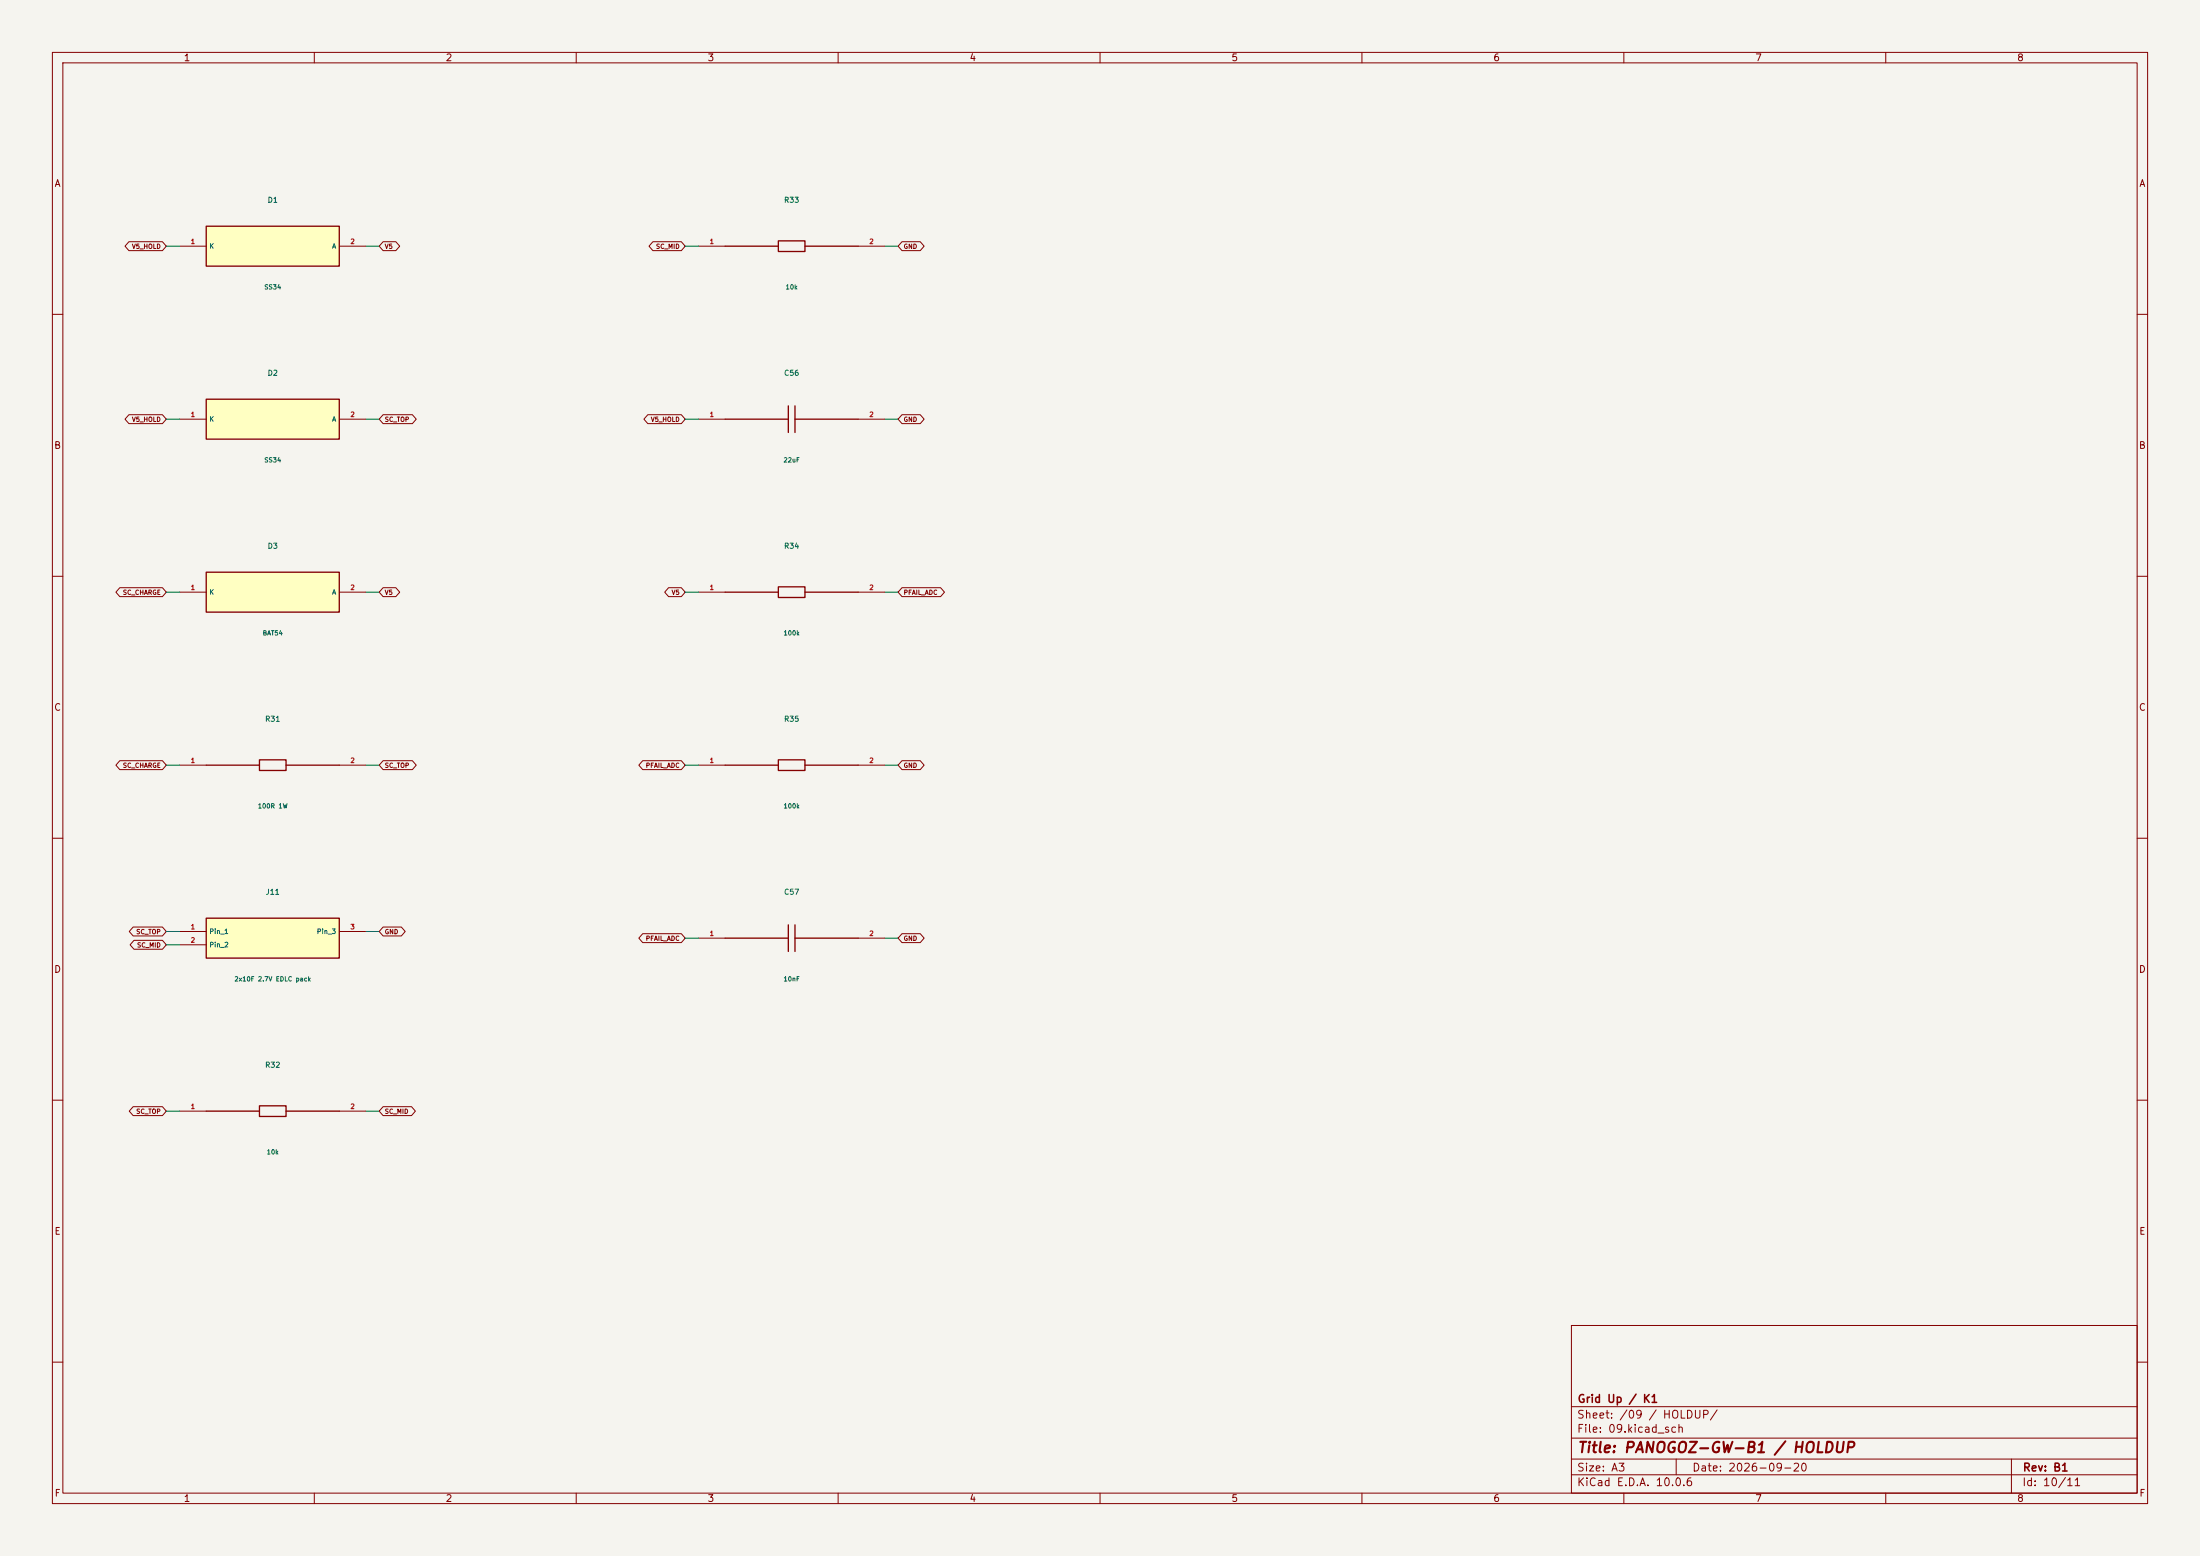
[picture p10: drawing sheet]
(kicad_sch (version 20250114) (generator "eeschema") (paper "A3") (title_block (title "PANOGOZ-GW-B1 / HOLDUP") (date "2026-09-20") (rev "B1") (company "Grid Up / K1")) (lib_symbols (symbol "B1:D1" (pin_names (offset .5)) (in_bom yes) (on_board yes) (property "Reference" "U" (at 0 8.81 0) (effects (font (size 1 1)))) (property "Value" "SS34" (at 0 -6.8100000000000005 0) (effects (font (size 1 1)))) (symbol "D1_0_1" (rectangle (start -12.7 3.81) (end 12.7 -3.81) (stroke (width .254) (type default)) (fill (type background)))) (symbol "D1_1_1" (pin passive line (at -17.78 0.0 0) (length 5.08) (name "K" (effects (font (size .9 .9)))) (number "1" (effects (font (size .9 .9))))) (pin passive line (at 17.78 0.0 180) (length 5.08) (name "A" (effects (font (size .9 .9)))) (number "2" (effects (font (size .9 .9))))))) (symbol "B1:D2" (pin_names (offset .5)) (in_bom yes) (on_board yes) (property "Reference" "U" (at 0 8.81 0) (effects (font (size 1 1)))) (property "Value" "SS34" (at 0 -6.8100000000000005 0) (effects (font (size 1 1)))) (symbol "D2_0_1" (rectangle (start -12.7 3.81) (end 12.7 -3.81) (stroke (width .254) (type default)) (fill (type background)))) (symbol "D2_1_1" (pin passive line (at -17.78 0.0 0) (length 5.08) (name "K" (effects (font (size .9 .9)))) (number "1" (effects (font (size .9 .9))))) (pin passive line (at 17.78 0.0 180) (length 5.08) (name "A" (effects (font (size .9 .9)))) (number "2" (effects (font (size .9 .9))))))) (symbol "B1:D3" (pin_names (offset .5)) (in_bom yes) (on_board yes) (property "Reference" "U" (at 0 8.81 0) (effects (font (size 1 1)))) (property "Value" "BAT54" (at 0 -6.8100000000000005 0) (effects (font (size 1 1)))) (symbol "D3_0_1" (rectangle (start -12.7 3.81) (end 12.7 -3.81) (stroke (width .254) (type default)) (fill (type background)))) (symbol "D3_1_1" (pin passive line (at -17.78 0.0 0) (length 5.08) (name "K" (effects (font (size .9 .9)))) (number "1" (effects (font (size .9 .9))))) (pin passive line (at 17.78 0.0 180) (length 5.08) (name "A" (effects (font (size .9 .9)))) (number "2" (effects (font (size .9 .9))))))) (symbol "B1:R31" (pin_names (offset .5)) (in_bom yes) (on_board yes) (property "Reference" "U" (at 0 8.81 0) (effects (font (size 1 1)))) (property "Value" "100R 1W" (at 0 -6.8100000000000005 0) (effects (font (size 1 1)))) (symbol "R31_0_1" (rectangle (start -2.54 1.016) (end 2.54 -1.016) (stroke (width .254) (type default)) (fill (type none))) (polyline (pts (xy -12.7 0) (xy -2.54 0)) (stroke (width .254) (type default)) (fill (type none))) (polyline (pts (xy 2.54 0) (xy 12.7 0)) (stroke (width .254) (type default)) (fill (type none)))) (symbol "R31_1_1" (pin passive line (at -17.78 0.0 0) (length 5.08) (name "" (effects (font (size .9 .9)))) (number "1" (effects (font (size .9 .9))))) (pin passive line (at 17.78 0.0 180) (length 5.08) (name "" (effects (font (size .9 .9)))) (number "2" (effects (font (size .9 .9))))))) (symbol "B1:J11" (pin_names (offset .5)) (in_bom yes) (on_board yes) (property "Reference" "U" (at 0 8.81 0) (effects (font (size 1 1)))) (property "Value" "2x10F 2.7V EDLC pack" (at 0 -6.8100000000000005 0) (effects (font (size 1 1)))) (symbol "J11_0_1" (rectangle (start -12.7 3.81) (end 12.7 -3.81) (stroke (width .254) (type default)) (fill (type background)))) (symbol "J11_1_1" (pin passive line (at -17.78 1.27 0) (length 5.08) (name "Pin_1" (effects (font (size .9 .9)))) (number "1" (effects (font (size .9 .9))))) (pin passive line (at -17.78 -1.27 0) (length 5.08) (name "Pin_2" (effects (font (size .9 .9)))) (number "2" (effects (font (size .9 .9))))) (pin passive line (at 17.78 1.27 180) (length 5.08) (name "Pin_3" (effects (font (size .9 .9)))) (number "3" (effects (font (size .9 .9))))))) (symbol "B1:R32" (pin_names (offset .5)) (in_bom yes) (on_board yes) (property "Reference" "U" (at 0 8.81 0) (effects (font (size 1 1)))) (property "Value" "10k" (at 0 -6.8100000000000005 0) (effects (font (size 1 1)))) (symbol "R32_0_1" (rectangle (start -2.54 1.016) (end 2.54 -1.016) (stroke (width .254) (type default)) (fill (type none))) (polyline (pts (xy -12.7 0) (xy -2.54 0)) (stroke (width .254) (type default)) (fill (type none))) (polyline (pts (xy 2.54 0) (xy 12.7 0)) (stroke (width .254) (type default)) (fill (type none)))) (symbol "R32_1_1" (pin passive line (at -17.78 0.0 0) (length 5.08) (name "" (effects (font (size .9 .9)))) (number "1" (effects (font (size .9 .9))))) (pin passive line (at 17.78 0.0 180) (length 5.08) (name "" (effects (font (size .9 .9)))) (number "2" (effects (font (size .9 .9))))))) (symbol "B1:R33" (pin_names (offset .5)) (in_bom yes) (on_board yes) (property "Reference" "U" (at 0 8.81 0) (effects (font (size 1 1)))) (property "Value" "10k" (at 0 -6.8100000000000005 0) (effects (font (size 1 1)))) (symbol "R33_0_1" (rectangle (start -2.54 1.016) (end 2.54 -1.016) (stroke (width .254) (type default)) (fill (type none))) (polyline (pts (xy -12.7 0) (xy -2.54 0)) (stroke (width .254) (type default)) (fill (type none))) (polyline (pts (xy 2.54 0) (xy 12.7 0)) (stroke (width .254) (type default)) (fill (type none)))) (symbol "R33_1_1" (pin passive line (at -17.78 0.0 0) (length 5.08) (name "" (effects (font (size .9 .9)))) (number "1" (effects (font (size .9 .9))))) (pin passive line (at 17.78 0.0 180) (length 5.08) (name "" (effects (font (size .9 .9)))) (number "2" (effects (font (size .9 .9))))))) (symbol "B1:C56" (pin_names (offset .5)) (in_bom yes) (on_board yes) (property "Reference" "U" (at 0 8.81 0) (effects (font (size 1 1)))) (property "Value" "22uF" (at 0 -6.8100000000000005 0) (effects (font (size 1 1)))) (symbol "C56_0_1" (polyline (pts (xy -0.635 -2.54) (xy -0.635 2.54)) (stroke (width .254) (type default)) (fill (type none))) (polyline (pts (xy 0.635 -2.54) (xy 0.635 2.54)) (stroke (width .254) (type default)) (fill (type none))) (polyline (pts (xy -12.7 0) (xy -0.635 0)) (stroke (width .254) (type default)) (fill (type none))) (polyline (pts (xy 0.635 0) (xy 12.7 0)) (stroke (width .254) (type default)) (fill (type none)))) (symbol "C56_1_1" (pin passive line (at -17.78 0.0 0) (length 5.08) (name "" (effects (font (size .9 .9)))) (number "1" (effects (font (size .9 .9))))) (pin passive line (at 17.78 0.0 180) (length 5.08) (name "" (effects (font (size .9 .9)))) (number "2" (effects (font (size .9 .9))))))) (symbol "B1:R34" (pin_names (offset .5)) (in_bom yes) (on_board yes) (property "Reference" "U" (at 0 8.81 0) (effects (font (size 1 1)))) (property "Value" "100k" (at 0 -6.8100000000000005 0) (effects (font (size 1 1)))) (symbol "R34_0_1" (rectangle (start -2.54 1.016) (end 2.54 -1.016) (stroke (width .254) (type default)) (fill (type none))) (polyline (pts (xy -12.7 0) (xy -2.54 0)) (stroke (width .254) (type default)) (fill (type none))) (polyline (pts (xy 2.54 0) (xy 12.7 0)) (stroke (width .254) (type default)) (fill (type none)))) (symbol "R34_1_1" (pin passive line (at -17.78 0.0 0) (length 5.08) (name "" (effects (font (size .9 .9)))) (number "1" (effects (font (size .9 .9))))) (pin passive line (at 17.78 0.0 180) (length 5.08) (name "" (effects (font (size .9 .9)))) (number "2" (effects (font (size .9 .9))))))) (symbol "B1:R35" (pin_names (offset .5)) (in_bom yes) (on_board yes) (property "Reference" "U" (at 0 8.81 0) (effects (font (size 1 1)))) (property "Value" "100k" (at 0 -6.8100000000000005 0) (effects (font (size 1 1)))) (symbol "R35_0_1" (rectangle (start -2.54 1.016) (end 2.54 -1.016) (stroke (width .254) (type default)) (fill (type none))) (polyline (pts (xy -12.7 0) (xy -2.54 0)) (stroke (width .254) (type default)) (fill (type none))) (polyline (pts (xy 2.54 0) (xy 12.7 0)) (stroke (width .254) (type default)) (fill (type none)))) (symbol "R35_1_1" (pin passive line (at -17.78 0.0 0) (length 5.08) (name "" (effects (font (size .9 .9)))) (number "1" (effects (font (size .9 .9))))) (pin passive line (at 17.78 0.0 180) (length 5.08) (name "" (effects (font (size .9 .9)))) (number "2" (effects (font (size .9 .9))))))) (symbol "B1:C57" (pin_names (offset .5)) (in_bom yes) (on_board yes) (property "Reference" "U" (at 0 8.81 0) (effects (font (size 1 1)))) (property "Value" "10nF" (at 0 -6.8100000000000005 0) (effects (font (size 1 1)))) (symbol "C57_0_1" (polyline (pts (xy -0.635 -2.54) (xy -0.635 2.54)) (stroke (width .254) (type default)) (fill (type none))) (polyline (pts (xy 0.635 -2.54) (xy 0.635 2.54)) (stroke (width .254) (type default)) (fill (type none))) (polyline (pts (xy -12.7 0) (xy -0.635 0)) (stroke (width .254) (type default)) (fill (type none))) (polyline (pts (xy 0.635 0) (xy 12.7 0)) (stroke (width .254) (type default)) (fill (type none)))) (symbol "C57_1_1" (pin passive line (at -17.78 0.0 0) (length 5.08) (name "" (effects (font (size .9 .9)))) (number "1" (effects (font (size .9 .9))))) (pin passive line (at 17.78 0.0 180) (length 5.08) (name "" (effects (font (size .9 .9)))) (number "2" (effects (font (size .9 .9))))))))
(symbol (lib_id "B1:D1") (at 52.07 46.99 0) (unit 1) (in_bom yes) (on_board yes) (property "Reference" "D1" (at 52.07 38.18 0) (effects (font (size 1 1)) )) (property "Value" "SS34" (at 52.07 54.800000000000004 0) (effects (font (size 0.85 0.85)) )) (property "Footprint" "Diode_SMD:D_SMA" (at 52.07 46.99 0) (effects (font (size 0.85 0.85)) (hide yes))) (property "MPN" "SS34" (at 52.07 46.99 0) (effects (font (size 0.85 0.85)) (hide yes))))
(wire (pts (xy 34.29 46.99) (xy 31.75 46.99)) (stroke (width 0) (type default)))
(global_label "V5_HOLD" (shape bidirectional) (at 31.75 46.99 180) (effects (font (size .85 .85)) (justify right)) (property "Intersheetrefs" "${INTERSHEET_REFS}" (at 31.75 46.99 0) (effects (font (size 1 1)) (hide yes))))
(wire (pts (xy 69.85 46.99) (xy 72.39 46.99)) (stroke (width 0) (type default)))
(global_label "V5" (shape bidirectional) (at 72.39 46.99 0) (effects (font (size .85 .85)) (justify left)) (property "Intersheetrefs" "${INTERSHEET_REFS}" (at 72.39 46.99 0) (effects (font (size 1 1)) (hide yes))))
(symbol (lib_id "B1:D2") (at 52.07 80.00999999999999 0) (unit 1) (in_bom yes) (on_board yes) (property "Reference" "D2" (at 52.07 71.19999999999999 0) (effects (font (size 1 1)) )) (property "Value" "SS34" (at 52.07 87.82 0) (effects (font (size 0.85 0.85)) )) (property "Footprint" "Diode_SMD:D_SMA" (at 52.07 80.00999999999999 0) (effects (font (size 0.85 0.85)) (hide yes))) (property "MPN" "SS34" (at 52.07 80.00999999999999 0) (effects (font (size 0.85 0.85)) (hide yes))))
(wire (pts (xy 34.29 80.00999999999999) (xy 31.75 80.00999999999999)) (stroke (width 0) (type default)))
(global_label "V5_HOLD" (shape bidirectional) (at 31.75 80.00999999999999 180) (effects (font (size .85 .85)) (justify right)) (property "Intersheetrefs" "${INTERSHEET_REFS}" (at 31.75 80.00999999999999 0) (effects (font (size 1 1)) (hide yes))))
(wire (pts (xy 69.85 80.00999999999999) (xy 72.39 80.00999999999999)) (stroke (width 0) (type default)))
(global_label "SC_TOP" (shape bidirectional) (at 72.39 80.00999999999999 0) (effects (font (size .85 .85)) (justify left)) (property "Intersheetrefs" "${INTERSHEET_REFS}" (at 72.39 80.00999999999999 0) (effects (font (size 1 1)) (hide yes))))
(symbol (lib_id "B1:D3") (at 52.07 113.02999999999999 0) (unit 1) (in_bom yes) (on_board yes) (property "Reference" "D3" (at 52.07 104.21999999999998 0) (effects (font (size 1 1)) )) (property "Value" "BAT54" (at 52.07 120.83999999999999 0) (effects (font (size 0.85 0.85)) )) (property "Footprint" "Diode_SMD:D_SOD-123" (at 52.07 113.02999999999999 0) (effects (font (size 0.85 0.85)) (hide yes))) (property "MPN" "BAT54" (at 52.07 113.02999999999999 0) (effects (font (size 0.85 0.85)) (hide yes))))
(wire (pts (xy 34.29 113.02999999999999) (xy 31.75 113.02999999999999)) (stroke (width 0) (type default)))
(global_label "SC_CHARGE" (shape bidirectional) (at 31.75 113.02999999999999 180) (effects (font (size .85 .85)) (justify right)) (property "Intersheetrefs" "${INTERSHEET_REFS}" (at 31.75 113.02999999999999 0) (effects (font (size 1 1)) (hide yes))))
(wire (pts (xy 69.85 113.02999999999999) (xy 72.39 113.02999999999999)) (stroke (width 0) (type default)))
(global_label "V5" (shape bidirectional) (at 72.39 113.02999999999999 0) (effects (font (size .85 .85)) (justify left)) (property "Intersheetrefs" "${INTERSHEET_REFS}" (at 72.39 113.02999999999999 0) (effects (font (size 1 1)) (hide yes))))
(symbol (lib_id "B1:R31") (at 52.07 146.04999999999998 0) (unit 1) (in_bom yes) (on_board yes) (property "Reference" "R31" (at 52.07 137.23999999999998 0) (effects (font (size 1 1)) )) (property "Value" "100R 1W" (at 52.07 153.85999999999999 0) (effects (font (size 0.85 0.85)) )) (property "Footprint" "Resistor_SMD:R_2512_6332Metric" (at 52.07 146.04999999999998 0) (effects (font (size 0.85 0.85)) (hide yes))) (property "MPN" "1% thick film 100R 1W" (at 52.07 146.04999999999998 0) (effects (font (size 0.85 0.85)) (hide yes))))
(wire (pts (xy 34.29 146.04999999999998) (xy 31.75 146.04999999999998)) (stroke (width 0) (type default)))
(global_label "SC_CHARGE" (shape bidirectional) (at 31.75 146.04999999999998 180) (effects (font (size .85 .85)) (justify right)) (property "Intersheetrefs" "${INTERSHEET_REFS}" (at 31.75 146.04999999999998 0) (effects (font (size 1 1)) (hide yes))))
(wire (pts (xy 69.85 146.04999999999998) (xy 72.39 146.04999999999998)) (stroke (width 0) (type default)))
(global_label "SC_TOP" (shape bidirectional) (at 72.39 146.04999999999998 0) (effects (font (size .85 .85)) (justify left)) (property "Intersheetrefs" "${INTERSHEET_REFS}" (at 72.39 146.04999999999998 0) (effects (font (size 1 1)) (hide yes))))
(symbol (lib_id "B1:J11") (at 52.07 179.07 0) (unit 1) (in_bom yes) (on_board yes) (property "Reference" "J11" (at 52.07 170.26 0) (effects (font (size 1 1)) )) (property "Value" "2x10F 2.7V EDLC pack" (at 52.07 186.88 0) (effects (font (size 0.85 0.85)) )) (property "Footprint" "Connector_JST:JST_SH_SM03B-SRSS-TB_1x03-1MP_P1.00mm_Horizontal" (at 52.07 179.07 0) (effects (font (size 0.85 0.85)) (hide yes))) (property "MPN" "2x10F 2.7V EDLC pack" (at 52.07 179.07 0) (effects (font (size 0.85 0.85)) (hide yes))))
(wire (pts (xy 34.29 177.79999999999998) (xy 31.75 177.79999999999998)) (stroke (width 0) (type default)))
(global_label "SC_TOP" (shape bidirectional) (at 31.75 177.79999999999998 180) (effects (font (size .85 .85)) (justify right)) (property "Intersheetrefs" "${INTERSHEET_REFS}" (at 31.75 177.79999999999998 0) (effects (font (size 1 1)) (hide yes))))
(wire (pts (xy 34.29 180.34) (xy 31.75 180.34)) (stroke (width 0) (type default)))
(global_label "SC_MID" (shape bidirectional) (at 31.75 180.34 180) (effects (font (size .85 .85)) (justify right)) (property "Intersheetrefs" "${INTERSHEET_REFS}" (at 31.75 180.34 0) (effects (font (size 1 1)) (hide yes))))
(wire (pts (xy 69.85 177.79999999999998) (xy 72.39 177.79999999999998)) (stroke (width 0) (type default)))
(global_label "GND" (shape bidirectional) (at 72.39 177.79999999999998 0) (effects (font (size .85 .85)) (justify left)) (property "Intersheetrefs" "${INTERSHEET_REFS}" (at 72.39 177.79999999999998 0) (effects (font (size 1 1)) (hide yes))))
(symbol (lib_id "B1:R32") (at 52.07 212.08999999999997 0) (unit 1) (in_bom yes) (on_board yes) (property "Reference" "R32" (at 52.07 203.27999999999997 0) (effects (font (size 1 1)) )) (property "Value" "10k" (at 52.07 219.89999999999998 0) (effects (font (size 0.85 0.85)) )) (property "Footprint" "Resistor_SMD:R_0402_1005Metric" (at 52.07 212.08999999999997 0) (effects (font (size 0.85 0.85)) (hide yes))) (property "MPN" "1% thick film 10k" (at 52.07 212.08999999999997 0) (effects (font (size 0.85 0.85)) (hide yes))))
(wire (pts (xy 34.29 212.08999999999997) (xy 31.75 212.08999999999997)) (stroke (width 0) (type default)))
(global_label "SC_TOP" (shape bidirectional) (at 31.75 212.08999999999997 180) (effects (font (size .85 .85)) (justify right)) (property "Intersheetrefs" "${INTERSHEET_REFS}" (at 31.75 212.08999999999997 0) (effects (font (size 1 1)) (hide yes))))
(wire (pts (xy 69.85 212.08999999999997) (xy 72.39 212.08999999999997)) (stroke (width 0) (type default)))
(global_label "SC_MID" (shape bidirectional) (at 72.39 212.08999999999997 0) (effects (font (size .85 .85)) (justify left)) (property "Intersheetrefs" "${INTERSHEET_REFS}" (at 72.39 212.08999999999997 0) (effects (font (size 1 1)) (hide yes))))
(symbol (lib_id "B1:R33") (at 151.13 46.99 0) (unit 1) (in_bom yes) (on_board yes) (property "Reference" "R33" (at 151.13 38.18 0) (effects (font (size 1 1)) )) (property "Value" "10k" (at 151.13 54.800000000000004 0) (effects (font (size 0.85 0.85)) )) (property "Footprint" "Resistor_SMD:R_0402_1005Metric" (at 151.13 46.99 0) (effects (font (size 0.85 0.85)) (hide yes))) (property "MPN" "1% thick film 10k" (at 151.13 46.99 0) (effects (font (size 0.85 0.85)) (hide yes))))
(wire (pts (xy 133.35 46.99) (xy 130.81 46.99)) (stroke (width 0) (type default)))
(global_label "SC_MID" (shape bidirectional) (at 130.81 46.99 180) (effects (font (size .85 .85)) (justify right)) (property "Intersheetrefs" "${INTERSHEET_REFS}" (at 130.81 46.99 0) (effects (font (size 1 1)) (hide yes))))
(wire (pts (xy 168.91 46.99) (xy 171.45 46.99)) (stroke (width 0) (type default)))
(global_label "GND" (shape bidirectional) (at 171.45 46.99 0) (effects (font (size .85 .85)) (justify left)) (property "Intersheetrefs" "${INTERSHEET_REFS}" (at 171.45 46.99 0) (effects (font (size 1 1)) (hide yes))))
(symbol (lib_id "B1:C56") (at 151.13 80.00999999999999 0) (unit 1) (in_bom yes) (on_board yes) (property "Reference" "C56" (at 151.13 71.19999999999999 0) (effects (font (size 1 1)) )) (property "Value" "22uF" (at 151.13 87.82 0) (effects (font (size 0.85 0.85)) )) (property "Footprint" "Capacitor_SMD:C_0805_2012Metric" (at 151.13 80.00999999999999 0) (effects (font (size 0.85 0.85)) (hide yes))) (property "MPN" "X7R 16V 22uF" (at 151.13 80.00999999999999 0) (effects (font (size 0.85 0.85)) (hide yes))))
(wire (pts (xy 133.35 80.00999999999999) (xy 130.81 80.00999999999999)) (stroke (width 0) (type default)))
(global_label "V5_HOLD" (shape bidirectional) (at 130.81 80.00999999999999 180) (effects (font (size .85 .85)) (justify right)) (property "Intersheetrefs" "${INTERSHEET_REFS}" (at 130.81 80.00999999999999 0) (effects (font (size 1 1)) (hide yes))))
(wire (pts (xy 168.91 80.00999999999999) (xy 171.45 80.00999999999999)) (stroke (width 0) (type default)))
(global_label "GND" (shape bidirectional) (at 171.45 80.00999999999999 0) (effects (font (size .85 .85)) (justify left)) (property "Intersheetrefs" "${INTERSHEET_REFS}" (at 171.45 80.00999999999999 0) (effects (font (size 1 1)) (hide yes))))
(symbol (lib_id "B1:R34") (at 151.13 113.02999999999999 0) (unit 1) (in_bom yes) (on_board yes) (property "Reference" "R34" (at 151.13 104.21999999999998 0) (effects (font (size 1 1)) )) (property "Value" "100k" (at 151.13 120.83999999999999 0) (effects (font (size 0.85 0.85)) )) (property "Footprint" "Resistor_SMD:R_0402_1005Metric" (at 151.13 113.02999999999999 0) (effects (font (size 0.85 0.85)) (hide yes))) (property "MPN" "1% thick film 100k" (at 151.13 113.02999999999999 0) (effects (font (size 0.85 0.85)) (hide yes))))
(wire (pts (xy 133.35 113.02999999999999) (xy 130.81 113.02999999999999)) (stroke (width 0) (type default)))
(global_label "V5" (shape bidirectional) (at 130.81 113.02999999999999 180) (effects (font (size .85 .85)) (justify right)) (property "Intersheetrefs" "${INTERSHEET_REFS}" (at 130.81 113.02999999999999 0) (effects (font (size 1 1)) (hide yes))))
(wire (pts (xy 168.91 113.02999999999999) (xy 171.45 113.02999999999999)) (stroke (width 0) (type default)))
(global_label "PFAIL_ADC" (shape bidirectional) (at 171.45 113.02999999999999 0) (effects (font (size .85 .85)) (justify left)) (property "Intersheetrefs" "${INTERSHEET_REFS}" (at 171.45 113.02999999999999 0) (effects (font (size 1 1)) (hide yes))))
(symbol (lib_id "B1:R35") (at 151.13 146.04999999999998 0) (unit 1) (in_bom yes) (on_board yes) (property "Reference" "R35" (at 151.13 137.23999999999998 0) (effects (font (size 1 1)) )) (property "Value" "100k" (at 151.13 153.85999999999999 0) (effects (font (size 0.85 0.85)) )) (property "Footprint" "Resistor_SMD:R_0402_1005Metric" (at 151.13 146.04999999999998 0) (effects (font (size 0.85 0.85)) (hide yes))) (property "MPN" "1% thick film 100k" (at 151.13 146.04999999999998 0) (effects (font (size 0.85 0.85)) (hide yes))))
(wire (pts (xy 133.35 146.04999999999998) (xy 130.81 146.04999999999998)) (stroke (width 0) (type default)))
(global_label "PFAIL_ADC" (shape bidirectional) (at 130.81 146.04999999999998 180) (effects (font (size .85 .85)) (justify right)) (property "Intersheetrefs" "${INTERSHEET_REFS}" (at 130.81 146.04999999999998 0) (effects (font (size 1 1)) (hide yes))))
(wire (pts (xy 168.91 146.04999999999998) (xy 171.45 146.04999999999998)) (stroke (width 0) (type default)))
(global_label "GND" (shape bidirectional) (at 171.45 146.04999999999998 0) (effects (font (size .85 .85)) (justify left)) (property "Intersheetrefs" "${INTERSHEET_REFS}" (at 171.45 146.04999999999998 0) (effects (font (size 1 1)) (hide yes))))
(symbol (lib_id "B1:C57") (at 151.13 179.07 0) (unit 1) (in_bom yes) (on_board yes) (property "Reference" "C57" (at 151.13 170.26 0) (effects (font (size 1 1)) )) (property "Value" "10nF" (at 151.13 186.88 0) (effects (font (size 0.85 0.85)) )) (property "Footprint" "Capacitor_SMD:C_0402_1005Metric" (at 151.13 179.07 0) (effects (font (size 0.85 0.85)) (hide yes))) (property "MPN" "X7R 16V 10nF" (at 151.13 179.07 0) (effects (font (size 0.85 0.85)) (hide yes))))
(wire (pts (xy 133.35 179.07) (xy 130.81 179.07)) (stroke (width 0) (type default)))
(global_label "PFAIL_ADC" (shape bidirectional) (at 130.81 179.07 180) (effects (font (size .85 .85)) (justify right)) (property "Intersheetrefs" "${INTERSHEET_REFS}" (at 130.81 179.07 0) (effects (font (size 1 1)) (hide yes))))
(wire (pts (xy 168.91 179.07) (xy 171.45 179.07)) (stroke (width 0) (type default)))
(global_label "GND" (shape bidirectional) (at 171.45 179.07 0) (effects (font (size .85 .85)) (justify left)) (property "Intersheetrefs" "${INTERSHEET_REFS}" (at 171.45 179.07 0) (effects (font (size 1 1)) (hide yes)))))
